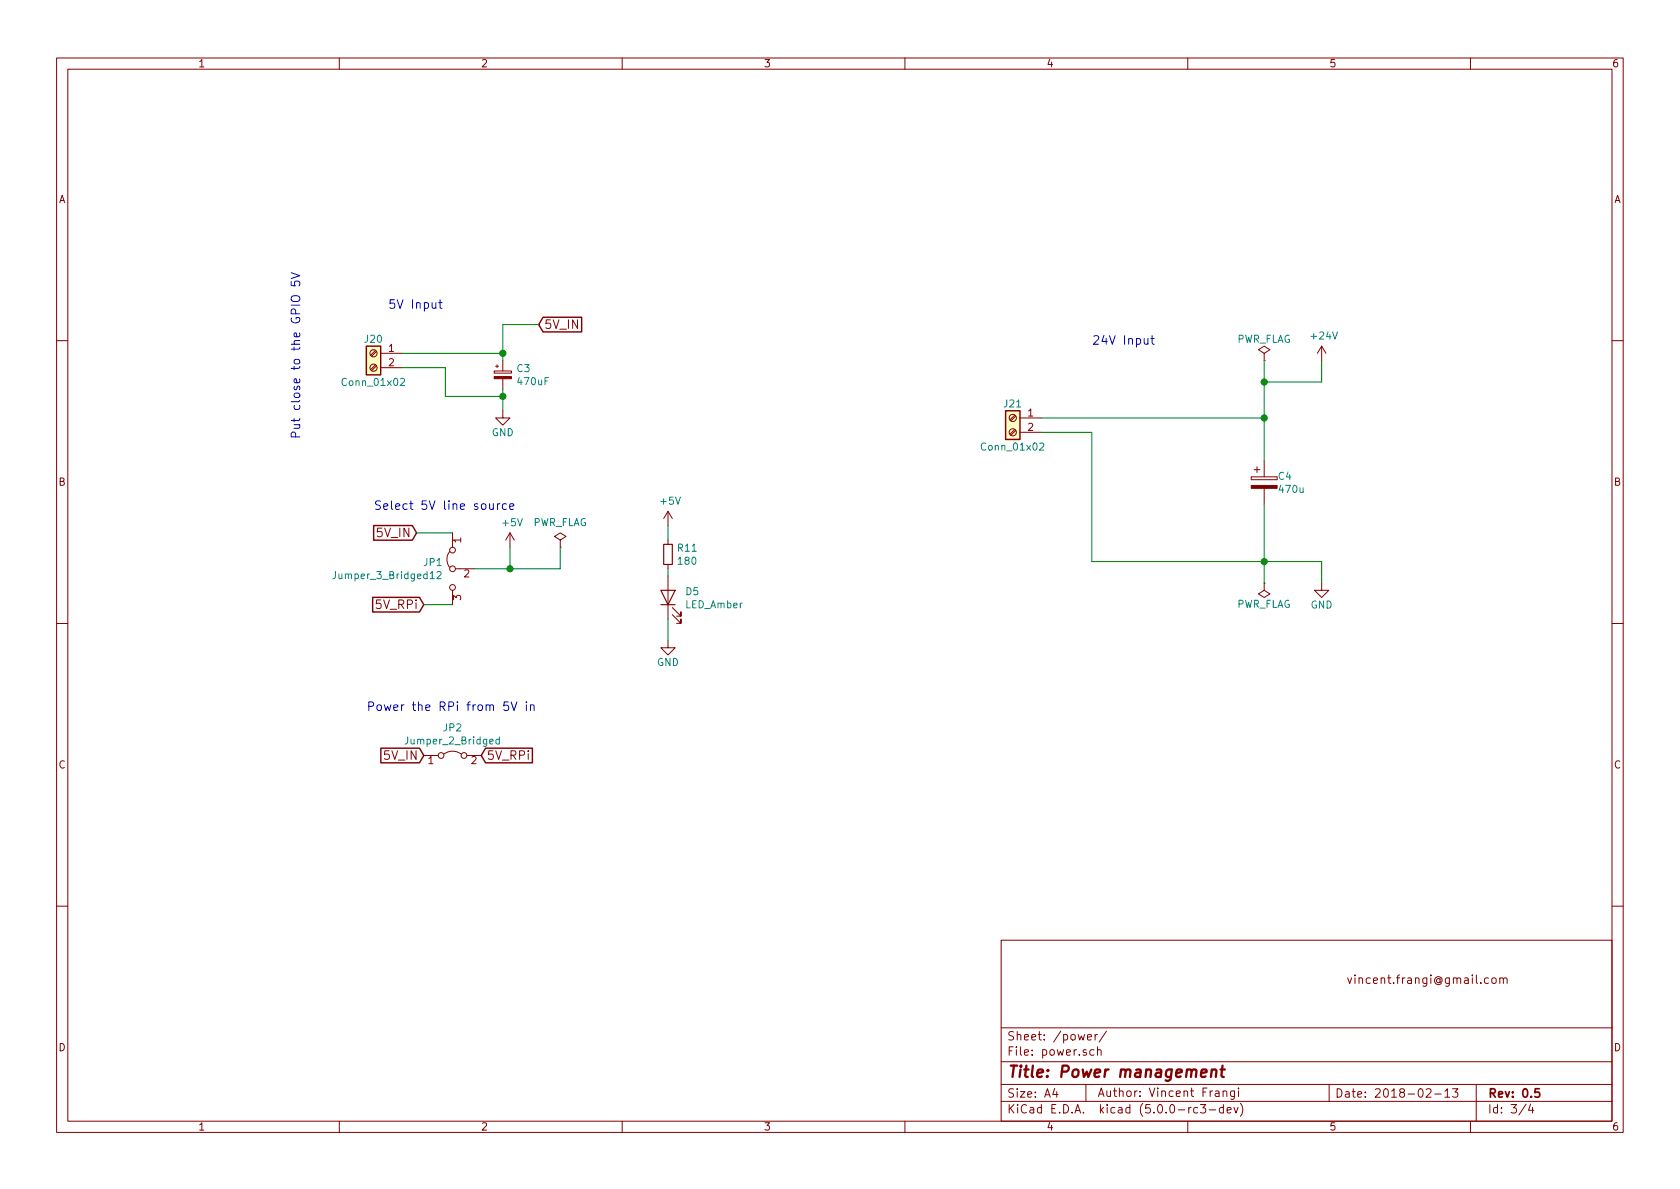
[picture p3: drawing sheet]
<svg xmlns="http://www.w3.org/2000/svg" width="297mm" height="210mm" viewBox="0 0 297 210" stroke-linecap="round" stroke-linejoin="round" font-family="sans-serif">
<g fill="none" stroke="#840000" stroke-width=".18">
<path d="M10 10.3h277v189.9h-277zM12 12.2h273v186.1h-273zM60 10.3v1.9M110 10.3v1.9M160 10.3v1.9M210 10.3v1.9M260 10.3v1.9M10 60.2h2M66.4 64.5l-.9 .8M66.4 62l-.9 .8M66.6 64.7l-.9 .8M66.6 62.1l-.9 .9"/>
<path d="M67.3 62.5h3.8M67.3 65h3.8M87.4 65.6h3v.4h-3zM87.6 64.8h.5M87.9 64.5v.5M88.9 72.6v1.3h1.3l-1.3 1.3-1.3-1.3h1.3M88.9 63.7v1.9M88.9 67v1.8M179.4 75.9l-.8 .9M179.4 73.4l-.8 .8M179.6 76.1l-.9 .9M179.6 73.6l-.9 .8"/>
<path d="M180.3 73.9h3.8M180.3 76.4h3.8M223.5 62.5l1-.7-1-.6-1 .6 1 .7v1.2M223.5 63.7h.1M233.7 61.2l-.8 1.3M233.7 61.2v2.5M233.7 61.2l.7 1.3M285 60.2h2M79.5 97.5a2.26 2.26 0 0 0 0 2.8M80 94.2v2.6M90.2 94.2l-.8 1.3M90.2 94.2v2.6"/>
<path d="M90.2 94.2l.7 1.3M99.1 95.5l1-.6-1-.7-1.1 .7 1.1 .6v1.3M99.1 96.8h.1M118.1 90.4v2.6M118.1 95.5v.8M118.1 99.8v.8M118.1 90.4l-.8 1.3M118.1 90.4l.8 1.3M221.2 84.3v.5zM221.2 84.8h4.6zM221.2 84.3h4.6zM221.7 83.1h1.1"/>
<path d="M222.2 82.5v1.1M223.5 81.5v2.8M223.5 86.4v2.7M10 110.3h2M80 104.4v2.5M80.5 100.6h3.3M118.1 113.3v1.2h1.3l-1.3 1.3-1.3-1.3h1.3M118.1 101.8v7.7M118.9 108.7l1.5 1.5v-.7v.7h-.8M118.9 107.4l1.5 1.6v-.8v.8h-.8M223.5 103.1v1.3l1 .6-1 .7-1-.7 1-.6M223.5 103.1h.1"/>
<path d="M233.7 103.1v1.3h1.2l-1.2 1.3-1.3-1.3h1.3M285 110.3h2M74.9 133.6h2.6M78.5 133.3a2.53 2.53 0 0 1 3 0M82.5 133.6h2.6M10 160.2h2M177 166.3h108v32h-108zM263.2 173l-.4-.1-.3 .3v.6l.3 .1 .4-.1M263.8 173l.2-.1 .5 .1v.8l-.2 .1-.5-.1zM265.2 173l.2-.1 .4 .1v.9M265.2 172.9v1M265.8 173.1a.36 .36 0 0 1 .3-.2 .36 .36 0 0 1 .4 .2v.8"/>
<path d="M285 160.2h2M60 198.3v1.9M110 198.3v1.9M160 198.3v1.9M177 194.8h108M177 191.8h108M177 187.8h108M177 181.8h108M186.5 192.5l-.4 1h1M186.8 193v1M192 191.8v3M192.3 183.4l.7-.1-.1-.3-.4-.1-.2 .2v.7h.6"/>
<path d="M193.4 185.7l-.4-.1-.3 .3 .1 .6 .2 .1 .4-.1M193.6 182.9v1M194.1 185.7l.2-.1 .3 .1 .1 .9M194.1 182.9l-.5 .3M194.1 185.1v1.5M195.6 182.3l-1.3 2M210 198.3v1.9M211.8 195.9l-.5-.1-.3 .3 .1 .6 .2 .1 .5-.1M212.2 195.3h1l-.5 .6 .4 .1v.7l-.2 .1-.7-.1M213.8 196.3h1.2M214.9 193h.6v.9M215.5 193.3h-.4l-.3 .2 .3 .4 .4-.1"/>
<path d="M216.3 193a.37 .37 0 0 1 .6 .1v.8M216.3 192.9v1M216.3 195.9l-.4-.1-.3 .3 .1 .6 .2 .1 .4-.1M216.3 195.3v1.5M217 196.3l.7-.1-.1-.3-.4-.1-.2 .2v.7h.6M218.2 195.8l.3 1 .4-1M218.3 192.9v1.2l-.3 .3-.4-.1M218.3 193l-.5-.1-.2 .3 .1 .6h.6M219 192.4v.2M219 192.9v1M219.3 195.1a1.71 1.71 0 0 1 0 2.3M235 191.8v3"/>
<path d="M252.2 192.7l.2-.2h.4l.2 .5-.9 1h.9M253.7 193.5h1.1M255.5 193l.4-.5v1.5M255.5 194h.8M256.8 192.5h1l-.5 .6 .4 .1v.7l-.2 .1-.7-.1M260 198.3v1.9M261 191.8v6.5M269.8 195.2l-1.2 2M270.6 195.2l-.3 1.1h.9M271 195.8v1"/>
<circle cx="66" cy="65" r=".63"/>
<circle cx="66" cy="62.5" r=".63"/>
<circle cx="179.1" cy="76.4" r=".63"/>
<circle cx="179.1" cy="73.9" r=".63"/>
<circle cx="80" cy="97.3" r=".51"/>
<circle cx="80" cy="100.6" r=".51"/>
<circle cx="80" cy="103.9" r=".51"/>
<circle cx="78" cy="133.6" r=".51"/>
<circle cx="82" cy="133.6" r=".51"/>
</g>
<path d="M272.2 192.5h-.8v.7l.2-.1 .5 .1 .1 .2v.5l-.2 .1-.6-.1" fill="none" stroke="#840000" stroke-width=".3"/>
<path d="M212.4 189.8l.9-.2v-.4h-.8l-.2 1 .3 .2 .6-.1M214.2 189.3a.5 .5 0 0 1 .9 .1l-.1 1M214.3 189.1l-.2 1.3M215.8 189.1h.8M216.2 188.4l-.2 1.8v.1l.4 .1" fill="none" stroke="#840000" stroke-width=".41"/>
<g fill="none" stroke="#0000c2" stroke-width=".18">
<path d="M51.5 49.8v.7l.7 .1-.1-.3v-.5l.2-.1 .6 .1 .1 .2v.3l-.1 .3M51.5 48.2l1.5 .5-1.5 .5M51.7 52.4a1.01 1.01 0 0 1 1.3 .3 .5 .5 0 0 1-.5 .6h-.8a.56 .56 0 0 1 0-.9zM77.6 53.5h.6M77.8 53v1.3l.1 .2h.3M202.3 59.9l.1 .9 .4 .1 .2-.2M203 59.9v1M203.5 59.9h.6M203.7 59.4v1.2l.4 .3M86.6 89.1v.8a.37 .37 0 0 0 .3 .2 .37 .37 0 0 0 .3-.2M87.2 89.1v1M88 89.1v1"/>
<path d="M88.4 89.1h-.3l-.1 .3M89.5 89.1h-.4l-.3 .3v.4l.2 .2h.5M90.1 89.6l.8-.2-.1-.3h-.5l-.2 .2 .1 .7h.6M89.9 124.1h-.7l-.1 .7 .2-.1 .5 .1 .1 .2v.5l-.2 .1h-.4l-.2-.1M90.4 124.1l.5 1.5 .5-1.5M93.1 124.1v.2M93.1 124.6v1M93.8 124.8l.2-.2 .4 .1v.9M93.8 124.6v1"/>
</g>
<g fill="#ffffc2" stroke="#ffffc2" stroke-width=".18">
<path d="M177.8 72.6h2.5v5.1h-2.5z"/>
<path d="M64.8 61.2h2.5v5.1h-2.5z"/>
</g>
<path d="M96 56.1h6.8v2.6h-6.8l-.8-1.3zM64.8 61.2h2.5v5.1h-2.5zM177.8 72.6h2.5v5.1h-2.5zM66.1 92.9h6.8l.8 1.3-.8 1.3h-6.8zM65.9 105.6h8.3l.7 1.3-.7 1.3h-8.3zM67.3 132.3h6.9l.7 1.3-.7 1.3h-6.9zM85.9 132.3h8.2v2.6h-8.2l-.8-1.3z" fill="none" stroke="#840000" stroke-width=".25"/>
<path d="M70.8 67l.5-.1 .2 .4v.2l-.8 .7h.8M183.8 78.5l.5-.2 .3 .4-.1 .2-.7 .7h.8M59.3 101.1v.9a.39 .39 0 0 1-.5 .3M77.3 101.2l.4-.1 .3 .3-.8 .9h.8M88.3 130.8l-.4-.1-.2 .3 .1 .5h.5M88.3 130.3v1.3" fill="none" stroke="#008484" stroke-width=".18"/>
<g fill="none" stroke="#008400" stroke-width=".18">
<path d="M95.2 57.4h-6.3v6.3M71.1 65h7.6v5.1h10.2M71.1 62.5h17.8M88.9 68.8v3.8M184.1 76.4h8.9v22.9h40.7v3.8M184.1 73.9h39.4M223.5 63.7v17.8M233.7 63.7v3.9h-10.2M73.7 94.2h6.3M90.2 96.8v3.8M99.1 96.8v3.8h-15.3M118.1 93v2.5"/>
<path d="M223.5 89.1v14M74.9 106.9h5.1M118.1 100.6v1.2M118.1 109.5v3.8"/>
</g>
<g fill="#840000" stroke="#840000" stroke-width=".18">
<path d="M221.2 85.8h4.6v.6h-4.6z"/>
<path d="M87.4 66.6h3v.4h-3z"/>
</g>
<g fill="#008400" stroke="#008400" stroke-width=".25">
<circle cx="223.5" cy="67.6" r=".51"/>
<circle cx="223.5" cy="99.3" r=".51"/>
<circle cx="88.9" cy="62.5" r=".51"/>
<circle cx="88.9" cy="70.1" r=".51"/>
<circle cx="223.5" cy="73.9" r=".51"/>
<circle cx="90.2" cy="100.6" r=".51"/>
</g>
<path d="M117.3 96.3h1.6v3.5h-1.6zM116.8 104.4h2.6l-1.3 2.5zM116.8 106.9h2.6" fill="none" stroke="#840000" stroke-width=".2"/>
<text font-size="2.8" fill="#840000" x="178" y="190.5">Title: Power management</text>
<g font-size="2.1" fill="#0000c2">
<text x="68.6" y="54.6">5V Input</text>
<text x="193" y="61">24V Input</text>
<text x="53.1" y="77.7" transform="rotate(-90 53.1 77.7)">Put close to the GPIO 5V</text>
<text x="66" y="90.2">Select 5V line source</text>
<text x="64.8" y="125.7">Power the RPi from 5V in</text>
</g>
<g font-size="2.1" fill="#840000">
<text x="96.2" y="58.2">5V_IN</text>
<text x="66.9" y="95">5V_IN</text>
<text x="66.7" y="107.7">5V_RPi</text>
<text x="68.1" y="134.4">5V_IN</text>
<text x="86" y="134.4">5V_RPi</text>
<text x="238" y="174">vincent.frangi@gmail.com</text>
<text x="178" y="184">Sheet: /power/</text>
<text x="178" y="186.7">File: power.sch</text>
<text x="178" y="196.9">KiCad E.D.A. kicad (5.0.0-rc3-dev)</text>
<text x="178" y="194.1">Size: A4</text>
<text x="194" y="194">Author: Vincent Frangi</text>
<text x="236" y="194.1">Date: 2018-02-13</text>
<text x="263" y="194.1">Rev: 0.5</text>
<text x="263" y="196.9">Id: 3/4</text>
</g>
<g font-size="1.8" fill="#840000">
<text x="35" y="11.9">1</text>
<text x="85" y="11.9">2</text>
<text x="135" y="11.9">3</text>
<text x="185" y="11.9">4</text>
<text x="235" y="11.9">5</text>
<text x="285" y="11.9">6</text>
<text x="10.4" y="35.9">A</text>
<text x="285.4" y="35.9">A</text>
<text x="68.7" y="62.2">1</text>
<text x="68.7" y="64.8">2</text>
<text x="181.8" y="73.7">1</text>
<text x="181.8" y="76.2">2</text>
<text x="10.4" y="85.9">B</text>
<text x="285.4" y="85.9">B</text>
<text x="81.5" y="96" transform="rotate(-90 81.5 96)">1</text>
<text x="81.5" y="106.1" transform="rotate(-90 81.5 106.1)">3</text>
<text x="82.1" y="102.1">2</text>
<text x="10.4" y="135.9">C</text>
<text x="75.7" y="135.1">1</text>
<text x="83.3" y="135.1">2</text>
<text x="285.4" y="135.9">C</text>
<text x="10.4" y="185.9">D</text>
<text x="285.4" y="185.9">D</text>
<text x="35" y="199.9">1</text>
<text x="85" y="199.9">2</text>
<text x="135" y="199.9">3</text>
<text x="185" y="199.9">4</text>
<text x="235" y="199.9">5</text>
<text x="285" y="199.9">6</text>
</g>
<g font-size="1.8" fill="#008484">
<text x="64.5" y="60.6">J20</text>
<text x="91.4" y="65.8">C3</text>
<text x="218.6" y="60.6">PWR_FLAG</text>
<text x="232" y="60">+24V</text>
<text x="60.8" y="68.2">Conn_01x02</text>
<text x="91.7" y="68.1">470uF</text>
<text x="86.9" y="77.1">GND</text>
<text x="177.6" y="72.1">J21</text>
<text x="173.8" y="79.7">Conn_01x02</text>
<text x="116.9" y="89.2">+5V</text>
<text x="226.1" y="84.9">C4</text>
<text x="226.3" y="87.2">470u</text>
<text x="89" y="93.1">+5V</text>
<text x="94.1" y="93">PWR_FLAG</text>
<text x="75" y="100.1">JP1</text>
<text x="119.9" y="97.6">R11</text>
<text x="120" y="99.9">180</text>
<text x="59.5" y="102.4">Jumper_3_Bridged12</text>
<text x="121.2" y="107.6">LED_Amber</text>
<text x="121.3" y="105.3">D5</text>
<text x="218.5" y="107.5">PWR_FLAG</text>
<text x="231.7" y="107.6">GND</text>
<text x="116.2" y="117.8">GND</text>
<text x="72" y="131.6">Jumper_2_Bridged</text>
<text x="78.4" y="129.3">JP2</text>
</g>
</svg>
